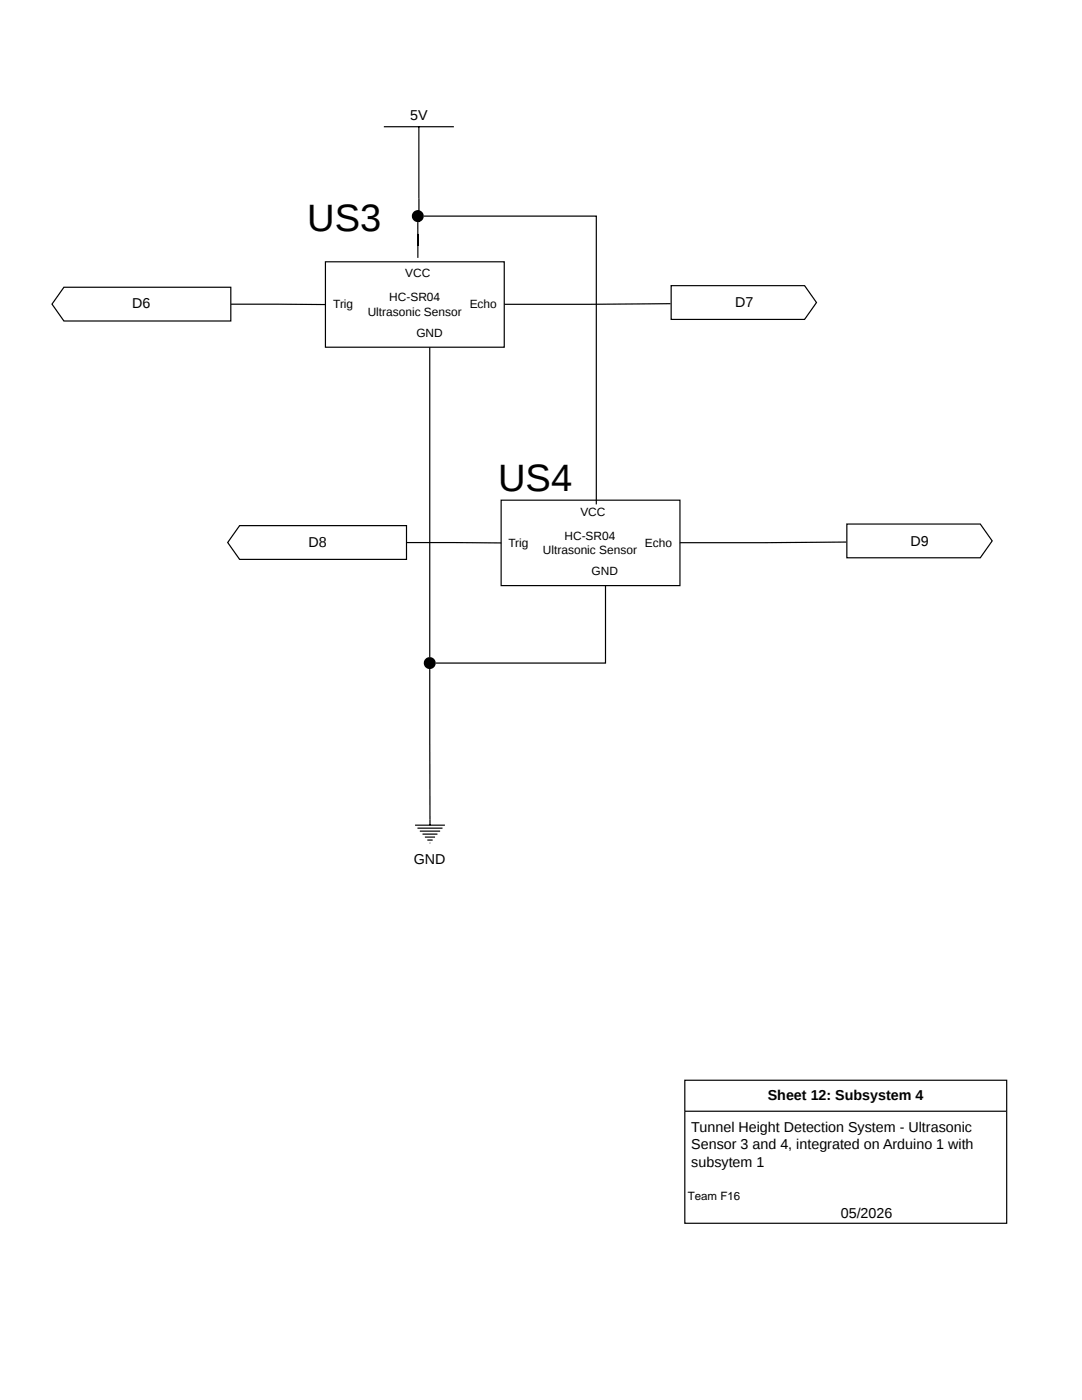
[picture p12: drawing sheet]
<svg xmlns="http://www.w3.org/2000/svg" width="216mm" height="279mm" viewBox="0 0 216 279" stroke-linecap="round" stroke-linejoin="round" font-family="sans-serif">
<path d="M64.9 52.2h35.7v17.1h-35.7zM85.8 69.3v61.8" fill="none" stroke="#000" stroke-width=".24"/>
<circle cx="85.8" cy="132.3" r="1.19" fill="#000"/>
<path d="M100 99.8h35.7v17.1h-35.7z" fill="#fff"/>
<path d="M100 99.8h35.7v17.1h-35.7zM81.1 108.3l18.9 .1M120.8 116.9v15.4h-33.9" fill="none" stroke="#000" stroke-width=".24"/>
<path d="M47.8 104.9h33.3v6.7h-33.3l-2.4-3.3z" fill="#fff"/>
<path d="M47.8 104.9h33.3v6.7h-33.3l-2.4-3.3z" fill="none" stroke="#000" stroke-width=".24"/>
<path d="M169 104.6h26.6l2.4 3.4-2.4 3.3h-26.6z" fill="#fff"/>
<path d="M76.6 25.3h14M83.6 25.3v14.3M83.6 39.6v4.7l-.2-2.4M46.1 60.7l18.8 .1M168.9 108.2l-33.2 .1M169 104.6h26.6l2.4 3.4-2.4 3.3h-26.6z" fill="none" stroke="#000" stroke-width=".24"/>
<path d="M12.8 57.3h33.3v6.8h-33.3l-2.4-3.4z" fill="#fff"/>
<path d="M12.8 57.3h33.3v6.8h-33.3l-2.4-3.4z" fill="none" stroke="#000" stroke-width=".24"/>
<path d="M133.9 57h26.6l2.4 3.4-2.4 3.3h-26.6z" fill="#fff"/>
<g fill="none" stroke="#000" stroke-width=".24">
<path d="M83.4 44.3v7.2M84.6 43.1h34.4v57.6M133.9 57h26.6l2.4 3.4-2.4 3.3h-26.6zM133.8 60.6l-33.2 .1M85.8 133.5v31.2M82.8 164.7h6M83.3 165.3h5M83.8 165.9h4M84.3 166.5h3M84.8 167.1h2M85.3 167.7h1M85.7 168.2h.2"/>
<path d="M136.6 221.8v-6.2h64.3v6.2M136.6 221.8v22.3h64.3v-22.3M136.6 221.8h64.3"/>
</g>
<circle cx="83.4" cy="43.1" r="1.19" fill="#000"/>
<path d="M137.2 236.4h30.5v4.6h-30.5z" fill="#fff" stroke="#fff" stroke-width=".35"/>
<g font-size="7.6">
<text x="61.3" y="46.1">US3</text>
<text x="99.4" y="98">US4</text>
</g>
<g font-size="2.9">
<text x="81.8" y="24">5V</text>
<text x="26.3" y="61.6">D6</text>
<text x="146.7" y="61.3">D7</text>
<text x="61.5" y="109.1">D8</text>
<text x="181.7" y="108.9">D9</text>
<text x="82.6" y="172.4">GND</text>
<text x="153.2" y="219.5">Sheet 12: Subsystem 4</text>
<text x="137.9" y="225.9">Tunnel Height Detection System - Ultrasonic</text>
<text x="137.9" y="229.3">Sensor 3 and 4, integrated on Arduino 1 with</text>
<text x="137.9" y="232.8">subsytem 1</text>
<text x="167.8" y="243.1">05/2026</text>
</g>
<g font-size="2.4">
<text x="80.8" y="55.4">VCC</text>
<text x="66.5" y="61.6">Trig</text>
<text x="73.4" y="63">Ultrasonic Sensor</text>
<text x="77.7" y="60.1">HC-SR04</text>
<text x="93.7" y="61.6">Echo</text>
<text x="83.1" y="67.3">GND</text>
<text x="112.6" y="107.7">HC-SR04</text>
<text x="115.8" y="103">VCC</text>
<text x="101.4" y="109.1">Trig</text>
<text x="108.3" y="110.6">Ultrasonic Sensor</text>
<text x="128.7" y="109.1">Echo</text>
<text x="118.1" y="114.8">GND</text>
</g>
<text font-size="2.3" x="137.2" y="239.5">Team F16</text>
</svg>
